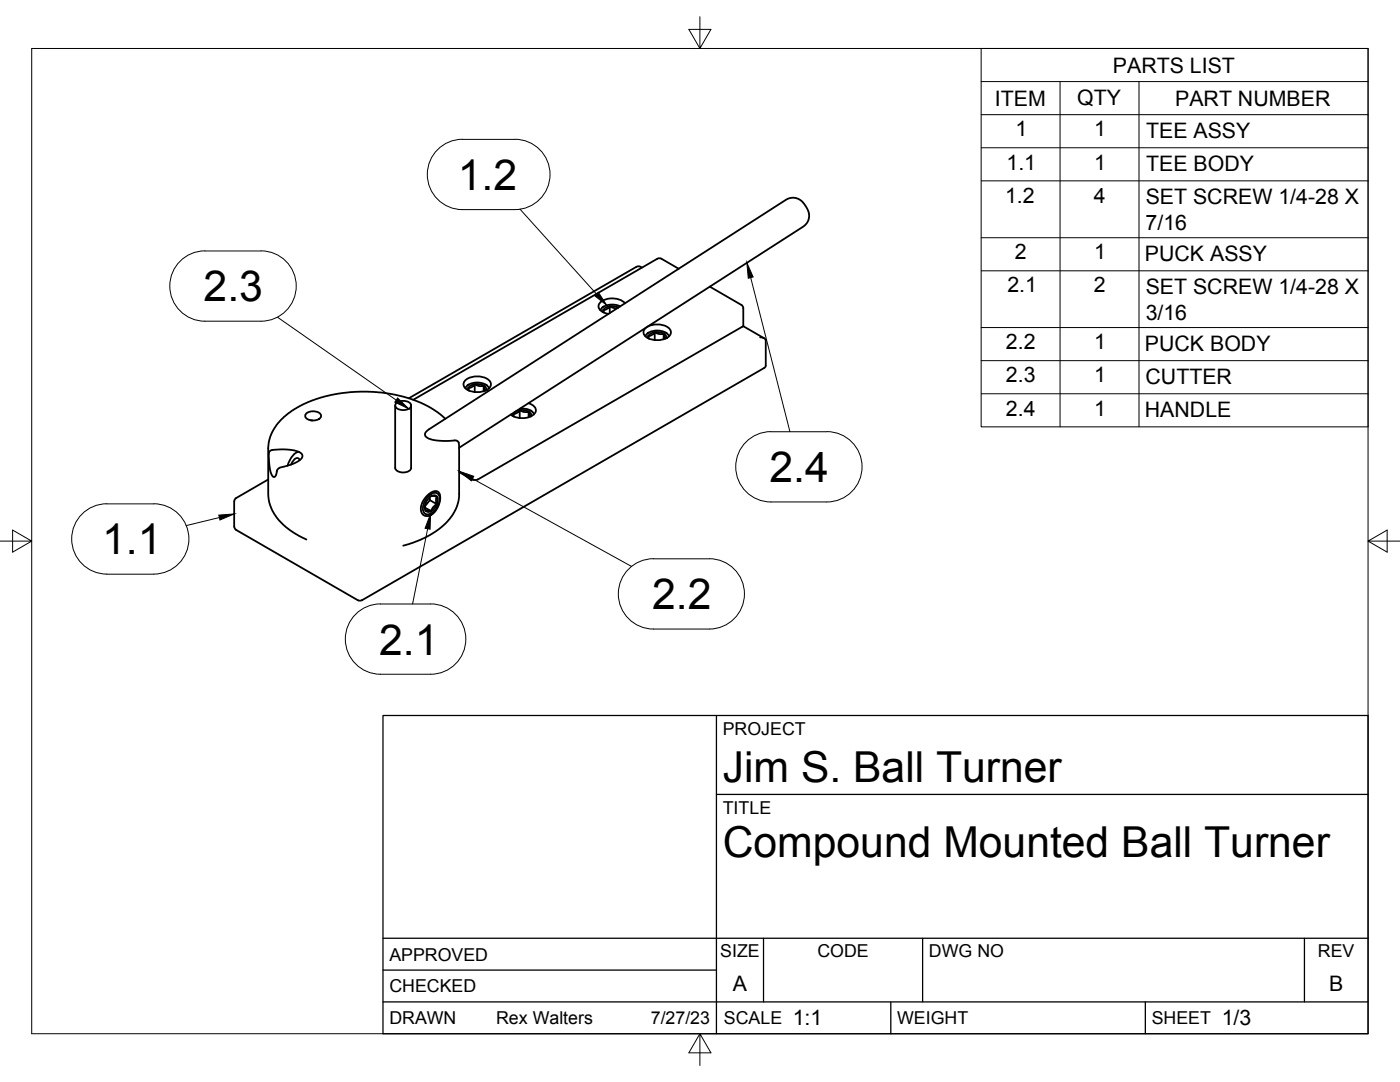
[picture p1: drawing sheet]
<svg xmlns="http://www.w3.org/2000/svg" width="279mm" height="216mm" viewBox="0 0 279 216" stroke-linecap="round" stroke-linejoin="round" font-family="sans-serif">
<!-- layer: Visible -->
<g fill="none" stroke="#000" stroke-width=".36">
<path d="M128.1 53.4a.91 .91 0 0 0-1.1-.2l-45.4 26.3M131.2 51.6l-48.7 28.2M131.2 51.6h.8l3.5 2M141.6 57.2l6.6 3.8 .1 .5v3.6l4.2 2.4M92.9 75.9a4 4 0 0 1 4.7 0 1.12 1.12 0 0 1-.4 1.9 4.1 4.1 0 0 1-4.3-.3 1.03 1.03 0 0 1 0-1.6zM92.9 77.5a2.96 2.96 0 0 1 3.9-.8l.6 .5 .2 .3M93.5 77.4l.1 .6M93.5 77.4l.6-.1 .6-.6v1.6M93.5 77.4a2.39 2.39 0 0 1 3.5 0v.5M93.5 77.4l-.1 .5M93.5 76.7l-.2 .2M94.7 76.7l.9 .3h.9v1.1"/>
<path d="M96.5 77l.4 .9M96.9 76.7l.3 .2M120.4 61.9l.2 .5M120.4 61.9l.8-.3 .5-.5v1.4M120.4 61.9v.4M120.5 61.2l-.3 .1M121.7 61.1l.9 .4 .7-.1M121.7 61.1a1.67 1.67 0 0 0-1.3 .8M121.7 61.1h.7l1 .3M123.8 61.1a3.4 3.4 0 0 0-3.8 .5l-.2 .3M124.7 60.5a3.7 3.7 0 0 0-5.1 .2 1.43 1.43 0 0 0 1.3 1.8l.5 .1M128.8 65.5a4 4 0 0 1 4.7 0 1.12 1.12 0 0 1-.4 1.9 4.1 4.1 0 0 1-4.3-.3 1.03 1.03 0 0 1 0-1.6z"/>
<path d="M128.8 67.1a2.96 2.96 0 0 1 3.9-.8l.7 .5 .1 .3M129.4 67.1l.1 .5M129.4 67.1l.7-.2 .6-.6v1.6M129.4 67v.5M129.5 66.4l-.3 .1M130.7 66.3l.9 .4 .8-.1v1.1M130.7 66.3a1.97 1.97 0 0 1 2.3 .9v.3M130.7 66.3a1.67 1.67 0 0 0-1.3 .7M132.4 66.6l.4 1M132.8 66.4l.3 .1M148.3 65.1l-53 30.6M151.7 67.3a.99 .99 0 0 1 1.1 .6v5.1l-.3 .4-80.3 46.4"/>
<path d="M47.2 99.4l-.4 .6-.1 5.1 .2 .5 24.5 14.2M53.5 95.7l-6.4 3.7M53.8 90.1l.3-.3a12.8 12.8 0 0 1 5.8 .5 .87 .87 0 0 1 .5 .9 .87 .87 0 0 1-.7 .7 11 11 0 0 1-3.8 1.4l-.6 .5-.3 1.2-.3 .2-.2-.1-.5-.8-.2-1.4-.2-1.7zM59.7 90.2a2.86 2.86 0 0 0-2.1 2.1l-.2 .6M59.8 91.8a.67 .67 0 0 0-.7-.4 .67 .67 0 0 0-.6 .5l-.4 .8M61.1 82.6a2.08 2.08 0 0 1 3 .2 1.38 1.38 0 0 1-1.9 1.1 1.22 1.22 0 0 1-1.3-1.1zM61.9 83.9h.5M78.9 80.9v12.5a1.76 1.76 0 0 0 2.5 .7l.6-.5 .1-.2M79 80.5a2.08 2.08 0 0 1 3 .3 1.38 1.38 0 0 1-1.8 1 1.22 1.22 0 0 1-1.3-1zM82 80.9v12.5M85.1 99l.9-.7 .9-.3 .6 .2 .3 .8v1.1l-.5 1.3-.7 1-1.2 .6-.9-.3-.4-.5-.1-.5 .3-1.4zM85.6 98.9a1.29 1.29 0 0 1 1.9-.2 3.1 3.1 0 0 1-2.3 4 1.19 1.19 0 0 1-.7-1.8 4 4 0 0 1 1.1-2z"/>
<path d="M85.8 99.8l-1 1.2M86.1 99h.7a.29 .29 0 0 1 .3 .2 .29 .29 0 0 1-.1 .3l.2 1.1-1.4-.8v-.6M86.1 99a.87 .87 0 0 1 1.1 0 .87 .87 0 0 1 .1 1.2l-.5 1.1-.7 .7M86.1 99a2.52 2.52 0 0 0-1.1 2.9 .81 .81 0 0 0 1.1 .1M87.7 99.2v.3M88.9 83.6l-1.5-1.3-1.4-.9-3.6-1.7-4.5-1.1-4.6-.5-3.2 .1-2.1 .3-3.9 .8-4 1.6-2 1.2-1.4 1.1-1.2 1.2-.8 1.1-.7 1.5-.4 1.3-.1 .9 .1 10.5 .8 2.2 1.3 2 2.3 2 3.2 1.8M91.6 89.3l68.7-44.1 .8-.8 .4-1.2-.2-1-.7-1.4-.7-.8-1-.5h-1l-1 .3-71.6 46.1a.86 .86 0 0 0-.5 .9 .86 .86 0 0 0 .8 .7 14.5 14.5 0 0 0 5.4 .4l.5 .3 .1 .8v10l-.2 1.2-.4 1.4-.9 1.4-.7 .9-2.3 2-3.2 1.8-3.4 1.2M91.6 94.2l2.6 1.5M94.2 95.7l.6 .1 .5-.1M102.4 82.6l.2 .6M102.4 82.6l.7-.2 .6-.5v1.5M102.4 82.6a2.39 2.39 0 0 1 3.6-.1v.5"/>
<path d="M102.4 82.6v.4M103.7 81.9l.9 .3 .9-.1v1.2M103.8 81.5a2.72 2.72 0 0 1 2.8 1.2M105.5 80.5a1.69 1.69 0 0 1 1.4 1.6 2.9 2.9 0 0 1-3.2 1.3l-1-.2-.8-.5M105.5 82.1l.4 1M105.9 81.9l.2 .2M71.4 119.8h.8M84.8 101.2v.2a.49 .49 0 0 0 .7 .5l.6 .1M86.1 102.4l-.3 .2M87.2 100.6l-.7 .5-.4 .9-1.3-.7"/>
</g>
<!-- layer: Border -->
<path d="M6.3 9.7h266.7v196.6h-266.7zM139.7 3.3v6.4l2.2-3.8h-4.4l2.2 3.8M0 108h6.3l-3.8-2.2v4.4l3.8-2.2M273 108l3.8 2.2v-4.4l-3.8 2.2h6.4M139.7 206.3l-2.2 3.8h4.4l-2.2-3.8v6.3" fill="none" stroke="#000" stroke-width=".2"/>
<!-- layer: Titleblock -->
<path d="M76.4 142.8h196.6v63.5h-196.6zM143 158.5h130M143 142.8v63.5M76.4 199.9h196.6M76.4 193.6h66.6M76.4 187.2h196.6M152.4 187.2v12.7M177.8 199.9v6.4M184.1 187.2v12.7M228.6 199.9v6.4M260.3 187.2v12.7" fill="none" stroke="#000" stroke-width=".25"/>
<!-- layer: Parts Lists -->
<path d="M195.8 9.7h77.2v75.5h-77.2zM195.8 16.3h77.2M211.6 16.3v68.9M227.3 16.3v68.9M195.8 22.9h77.2M195.8 29.5h77.2M195.8 36.1h77.2M195.8 47.4h77.2M195.8 54h77.2M195.8 65.4h77.2M195.8 72h77.2M195.8 78.6h77.2" fill="none" stroke="#000" stroke-width=".2"/>
<!-- layer: Balloons -->
<g fill="none" stroke="#000" stroke-width=".2">
<path d="M87.7 29.5a7 7 0 0 1 4.6-1.7h10.5a7 7 0 0 1 7 7 7 7 0 0 1-7.1 7h-10.4a7 7 0 0 1-6.6-4.5 7 7 0 0 1 2-7.8zM40.9 50.1h11.2M40.9 50.1a7 7 0 0 0-7 7 7 7 0 0 0 7 7h11.2a7 7 0 0 0 7-7 7 7 0 0 0-7-7M103.8 41.7l15.2 17M149.8 55.4l7.8 30.7M55.4 63.3l23.7 16.5M94.3 95.5l31.7 17.5M153.8 86.1h11.2M153.8 86.1a7 7 0 0 0-7 7 7 7 0 0 0 7 7.1M165 86.1a7 7 0 0 1 7 7 7 7 0 0 1-7 7.1M16 102.9a7 7 0 0 1 5.3-2.4h9.4a7 7 0 0 1 7 7.1 7 7 0 0 1-7 7h-9.4a7 7 0 0 1-6.4-4.2 7 7 0 0 1 1.1-7.5zM43.8 103.3l-6.7 1.6"/>
<path d="M85.3 105.5l-3 15M130.4 111.5h11.1M130.4 111.5a7 7 0 0 0-7 7 7 7 0 0 0 7 7h11.1a7 7 0 0 0 7.1-7 7 7 0 0 0-7-7M153.8 100.2h11.2M75.9 120.5h10M75.9 120.5a7 7 0 0 0-7 7 7 7 0 0 0 7 7h10M85.9 120.5a7 7 0 0 1 7.1 7 7 7 0 0 1-7.1 7"/>
</g>
<path d="M118.7 59l.7-.7 1.7 2.6zM149.1 52.4l1.2 2.9-1 .2zM79.4 79.4l2.2 2.2-2.8-1.4zM91.6 94l3 1-.5 .9zM43.7 102.8l3-.2-2.8 1.2zM85.9 102.5l-.1 3.1-1-.2z" fill="#000" stroke="#000" stroke-width=".2"/>
<g font-size="8.5">
<text x="91.4" y="37.9">1.2</text>
<text x="40.6" y="60.1">2.3</text>
<text x="153.6" y="96.2">2.4</text>
<text x="20.4" y="110.6">1.1</text>
<text x="130.2" y="121.6">2.2</text>
<text x="75.7" y="130.6">2.1</text>
<text x="144.3" y="156">Jim S. Ball Turner</text>
<text x="144.3" y="171">Compound Mounted Ball Turner</text>
</g>
<g font-size="4.3">
<text x="222.1" y="14.5">PARTS LIST</text>
<text x="198.6" y="21.1">ITEM</text>
<text x="215" y="21">QTY</text>
<text x="234.5" y="21.1">PART NUMBER</text>
<text x="202.6" y="27.2">1</text>
<text x="218.4" y="27.2">1</text>
<text x="228.7" y="27.5">TEE ASSY</text>
<text x="200.9" y="33.8">1.1</text>
<text x="218.4" y="33.8">1</text>
<text x="228.7" y="34.1">TEE BODY</text>
<text x="200.6" y="40.4">1.2</text>
<text x="218.3" y="40.4">4</text>
<text x="228.6" y="40.7">SET SCREW 1/4-28 X</text>
<text x="228.6" y="45.8">7/16</text>
<text x="202.5" y="51.8">2</text>
<text x="218.4" y="51.8">1</text>
<text x="228.5" y="52">PUCK ASSY</text>
<text x="201" y="58.4">2.1</text>
<text x="218.3" y="58.4">2</text>
<text x="228.6" y="58.7">SET SCREW 1/4-28 X</text>
<text x="228.6" y="63.8">3/16</text>
<text x="200.8" y="69.7">2.2</text>
<text x="218.4" y="69.7">1</text>
<text x="228.5" y="70">PUCK BODY</text>
<text x="200.8" y="76.3">2.3</text>
<text x="218.4" y="76.3">1</text>
<text x="228.6" y="76.6">CUTTER</text>
<text x="200.8" y="82.9">2.4</text>
<text x="218.4" y="82.9">1</text>
<text x="228.5" y="83.1">HANDLE</text>
<text x="146.3" y="197.7">A</text>
<text x="265.2" y="197.7">B</text>
<text x="158.2" y="204.6">1:1</text>
<text x="243.8" y="204.6">1/3</text>
</g>
<g font-size="3.5">
<text x="144.3" y="146.6">PROJECT</text>
<text x="144.3" y="162.3">TITLE</text>
<text x="77.7" y="191.7">APPROVED</text>
<text x="143.7" y="191">SIZE</text>
<text x="163.1" y="191">CODE</text>
<text x="185.4" y="191">DWG NO</text>
<text x="263" y="191">REV</text>
<text x="77.7" y="198">CHECKED</text>
<text x="77.7" y="204.4">DRAWN</text>
<text x="99" y="204.4">Rex Walters</text>
<text x="129.9" y="204.4">7/27/23</text>
<text x="144.5" y="204.4">SCALE</text>
<text x="179" y="204.4">WEIGHT</text>
<text x="229.8" y="204.4">SHEET</text>
</g>
</svg>
